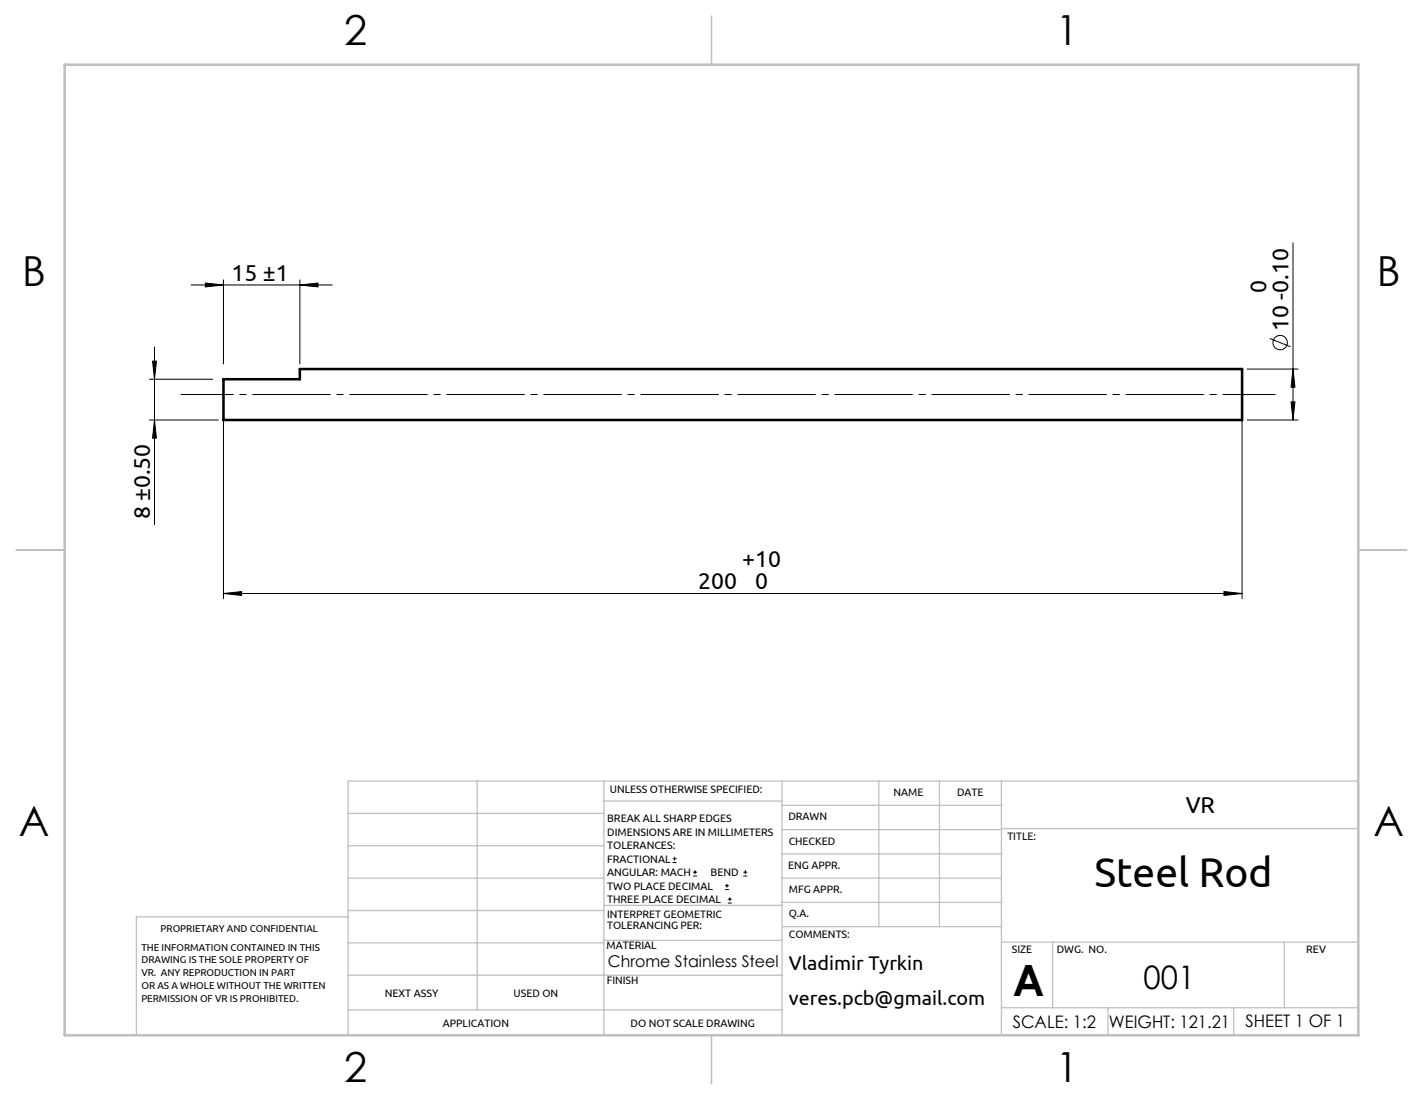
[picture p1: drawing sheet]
<svg xmlns="http://www.w3.org/2000/svg" width="279mm" height="216mm" viewBox="0 0 279 216" stroke-linecap="round" stroke-linejoin="round" font-family="sans-serif">
<g fill="none" stroke="#000" stroke-width=".2">
<path d="M37.5 55.9h27.7M40.3 55.6l3.6 .3-3.6 .4zM43.9 54.9v16.5M58.9 55.9l3.5-.3v.7zM58.9 54.9v16.5M253.9 47.7v34.7M29.3 74.4h12.4M30 70.9h.7l-.4 3.5zM30.3 68.1v34.9M243.9 73.4v44.1M244.9 72.4h10M249.3 66.4l4.1 1.7"/>
<path d="M253.5 78.9h.8l-.4 3.5zM253.9 72.4l.4 3.6h-.8zM29.3 82.4h13.6M30.3 82.4l.4 3.6h-.7zM43.9 82.5v35M244.9 82.4h10M43.9 116.5l3.5-.4v.8zM43.9 116.5h200M240.3 116.1l3.6 .4-3.6 .4zM132.1 169.3h.7M132.1 168.5h.7M132.4 168.2v.7"/>
<path d="M136.1 171.9h.8M136.1 171.2h.8M136.5 170.8v.8M142.3 174.6h.8M142.3 173.8h.8M142.7 173.5v.7M142.9 177.3h.8M142.9 176.5h.8M143.3 176.1v.8M146 171.9h.7M146 171.2h.7M146.3 170.8v.8"/>
<circle cx="251.3" cy="67.2" r="1.42"/>
</g>
<path d="M250.4 77.4h-214.9" fill="none" stroke="#000" stroke-width=".2" stroke-dasharray="15.2 1.3 1.3 1.3" stroke-dashoffset="5"/>
<g fill="none" stroke="#c0c0c0" stroke-width=".25">
<path d="M139.7 3.2v9.5M3.2 108h9.5M266.7 108h9.5M68.4 159.7h50.2M93.7 153.3v44.9M118.6 153.3v49.9M118.6 157.2h34.9M153.5 153.3v49.9M153.5 158.1h43.1M172.6 153.3v28.6M184.5 153.3v28.6M196.6 153.3v49.9"/>
<path d="M266.7 153.3h-198.3v49.9M68.4 178.7h50.2M68.4 172.4h50.2M68.4 166h50.2M68.4 180h-41.6v23.2M118.6 177.7h35.1M153.5 167.6h43.1M153.5 162.8h43.1M153.5 172.4h43.1M153.5 177.1h43.1M196.6 162.6h70.1M68.4 198.2h85.1"/>
<path d="M68.4 185.1h50.2M68.4 191.4h50.2M118.6 191.4h34.9M118.6 184.6h35.1M153.7 181.9h42.9M196.6 197.8h70.1M196.6 184.9h70.1M206.7 184.9v12.9M217.5 197.8v5.4M242.2 197.8v5.4M252.2 184.9v12.9M139.7 203.2v9.5"/>
</g>
<path d="M12.7 12.7h254v190.5h-254z" fill="none" stroke="#c0c0c0" stroke-width=".5"/>
<g fill="#000">
<path d="M253.9 72.4l.4 3.6h-.8zM253.5 78.9h.8l-.4 3.5z"/>
<path d="M30.3 82.4l.4 3.6h-.7zM30 70.9h.7l-.4 3.5z"/>
<path d="M240.3 116.1l3.6 .4-3.6 .4zM43.9 116.5l3.5-.4v.8zM58.9 55.9l3.5-.3v.7zM40.3 55.6l3.6 .3-3.6 .4z"/>
</g>
<path d="M43.9 74.4h15v-2h185v10h-200z" fill="none" stroke="#000" stroke-width=".5"/>
<text font-size="8.5" x="198.9" y="195.5">A</text>
<text font-size="8.2" x="214.9" y="174.2">Steel Rod</text>
<g font-size="8.1">
<text x="67.6" y="8.9">2</text>
<text x="207.3" y="8.9">1</text>
<text x="4.4" y="56.1">B</text>
<text x="270.4" y="56.1">B</text>
<text x="3.7" y="164.1">A</text>
<text x="269.7" y="164.1">A</text>
<text x="67.6" y="212.4">2</text>
<text x="207.3" y="212.4">1</text>
</g>
<text font-size="6.3" x="224.5" y="194.1">001</text>
<g font-size="4.5">
<text x="45.5" y="55.1">15 ±1</text>
<text x="248.7" y="57.4" transform="rotate(-90 248.7 57.4)">0</text>
<text x="253" y="64.9" transform="rotate(-90 253 64.9)">10 -0.10</text>
<text x="29.5" y="101.9" transform="rotate(-90 29.5 101.9)">8 ±0.50</text>
<text x="145.7" y="111.3">+10</text>
<text x="137.1" y="115.6">200</text>
<text x="148.3" y="115.6">0</text>
<text x="232.8" y="159.5">VR</text>
</g>
<g font-size="3.9">
<text x="154.9" y="190.4">Vladimir Tyrkin</text>
<text x="154.9" y="197.2">veres.pcb@gmail.com</text>
</g>
<g font-size="3.4">
<text x="198.8" y="201.7">SCALE: 1:2</text>
<text x="217.7" y="201.8">WEIGHT: 121.21</text>
<text x="244.5" y="201.7">SHEET 1 OF 1</text>
</g>
<text font-size="3.2" x="119.4" y="189.8">Chrome Stainless Steel</text>
<g font-size="2.1">
<text x="119.8" y="155.6">UNLESS OTHERWISE SPECIFIED:</text>
<text x="119.2" y="161.4">BREAK ALL SHARP EDGES</text>
<text x="154.8" y="161">DRAWN</text>
<text x="175.4" y="156.2">NAME</text>
<text x="187.9" y="156.2">DATE</text>
<text x="119.2" y="164">DIMENSIONS ARE IN MILLIMETERS</text>
<text x="119.2" y="166.7">TOLERANCES:</text>
<text x="154.9" y="165.8">CHECKED</text>
<text x="197.8" y="165">TITLE:</text>
<text x="119.2" y="169.3">FRACTIONAL</text>
<text x="119.2" y="172">ANGULAR: MACH</text>
<text x="139.5" y="172">BEND</text>
<text x="154.8" y="170.5">ENG APPR.</text>
<text x="119.2" y="174.6">TWO PLACE DECIMAL</text>
<text x="119.2" y="177.3">THREE PLACE DECIMAL</text>
<text x="154.9" y="180">Q.A.</text>
<text x="154.9" y="175.2">MFG APPR.</text>
<text x="119.2" y="180.2">INTERPRET GEOMETRIC</text>
<text x="119.2" y="182.3">TOLERANCING PER:</text>
<text x="154.9" y="184.2">COMMENTS:</text>
<text x="119.1" y="186.3">MATERIAL</text>
<text x="198.7" y="187">SIZE</text>
<text x="207.5" y="187">DWG. NO.</text>
<text x="256.5" y="187.1">REV</text>
<text x="75.5" y="195.8">NEXT ASSY</text>
<text x="100.9" y="195.7">USED ON</text>
<text x="119.2" y="193.1">FINISH</text>
<text x="86.9" y="201.6">APPLICATION</text>
<text x="123.8" y="201.6">DO NOT SCALE DRAWING</text>
</g>
<g font-size="2">
<text x="31.5" y="183">PROPRIETARY AND CONFIDENTIAL</text>
<text x="27.8" y="186.6">THE INFORMATION CONTAINED IN THIS</text>
<text x="27.8" y="189.1">DRAWING IS THE SOLE PROPERTY OF</text>
<text x="27.8" y="191.6">VR. ANY REPRODUCTION IN PART</text>
<text x="27.8" y="194.2">OR AS A WHOLE WITHOUT THE WRITTEN</text>
<text x="27.8" y="196.7">PERMISSION OF VR IS PROHIBITED.</text>
</g>
</svg>
